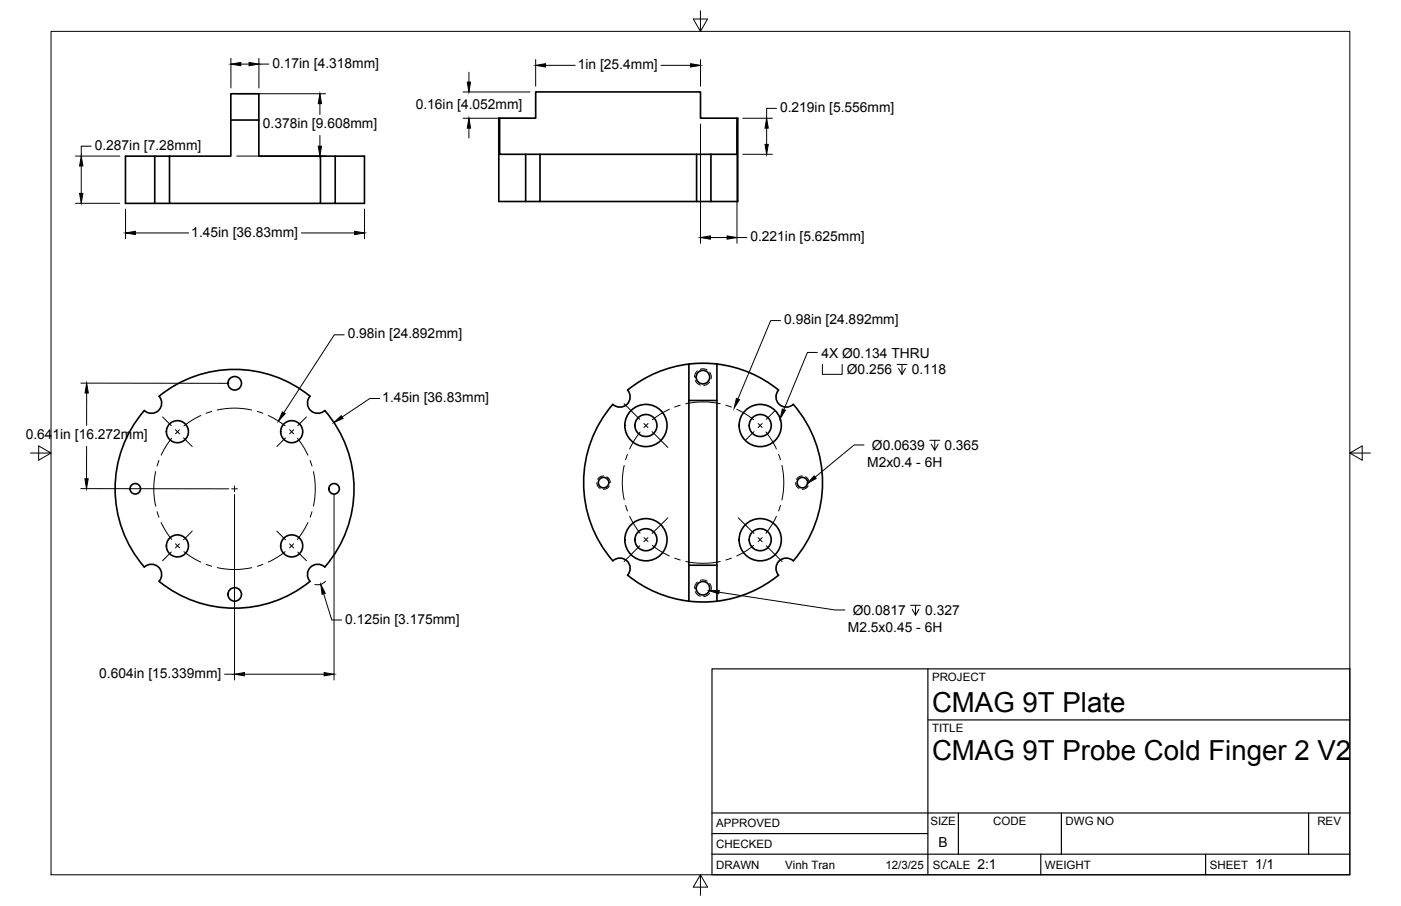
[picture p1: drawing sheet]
<svg xmlns="http://www.w3.org/2000/svg" width="432mm" height="279mm" viewBox="0 0 432 279" stroke-linecap="round" stroke-linejoin="round" font-family="sans-serif">
<!-- layer: Visible -->
<g fill="none" stroke="#000" stroke-width=".51">
<path d="M71.1 37v-8.1h8.7v8.1M153.7 36.4h.3v11.2h8v14.5h-8.3zM154 36.4h11.1v-8.1h50.8v8.1h11.2M227.1 36.4h.3v25.7h-8.3v-14.5h8zM38.7 48.2h9v14.5h-9zM47.7 48.2h4.5M52.2 48.2h18.9v-11.2h8.7v11.2h19v14.5h-46.6zM98.8 48.2h13.5v14.5h-9M103.3 48.2v14.5h-4.5M162 47.6h57.1M166.4 47.6v14.5h-4.4M214.7 47.6v14.5h4.4"/>
<path d="M47.7 62.7h4.5M166.4 62.1h48.3M212.3 112.3v62M212.3 112.3a36.9 36.9 0 0 0-18.9 8 3.2 3.2 0 0 1-.1 4.4 3.2 3.2 0 0 1-4.4 0 36.8 36.8 0 0 0 0 48.3 3.2 3.2 0 0 1 4.4 0 3.2 3.2 0 0 1 .1 4.4 36.9 36.9 0 0 0 18.9 8M221 112.3v73.1M221 112.3l-4.8-.3-3.9 .3M221 112.3a36.8 36.8 0 0 1 19 8 3.2 3.2 0 0 0 .1 4.4 3.2 3.2 0 0 0 4.4 0 36.8 36.8 0 0 1 0 48.3 3.2 3.2 0 0 0-4.4 0 3.2 3.2 0 0 0-.1 4.4 36.9 36.9 0 0 1-19 8M212.3 123.5h8.7M44.5 174.9a36.8 36.8 0 0 1 0-48.3 3.2 3.2 0 0 0 4.4 0 3.2 3.2 0 0 0 .1-4.4 36.8 36.8 0 0 1 46.6 0 3.2 3.2 0 0 0 .1 4.4 3.2 3.2 0 0 0 4.4 0 36.8 36.8 0 0 1 0 48.3M44.5 174.9a3.2 3.2 0 0 1 4.4 0 3.2 3.2 0 0 1 .1 4.4 36.8 36.8 0 0 0 46.6 0 3.2 3.2 0 0 1 .1-4.4 3.2 3.2 0 0 1 4.4 0M221 174.3h-8.7v11.1M212.3 185.4l3.9 .2 4.8-.2"/>
<circle cx="72.3" cy="118.2" r="2.09"/>
<circle cx="216.7" cy="116.3" r="2.09"/>
<circle cx="54.7" cy="133.1" r="3.4"/>
<circle cx="89.9" cy="133.1" r="3.4"/>
<circle cx="199.1" cy="131.2" r="3.4"/>
<circle cx="199.1" cy="131.2" r="6.5"/>
<circle cx="234.3" cy="131.2" r="3.4"/>
<circle cx="234.3" cy="131.2" r="6.5"/>
<circle cx="41.7" cy="150.7" r="1.62"/>
<circle cx="103" cy="150.7" r="1.62"/>
<circle cx="186" cy="148.8" r="1.62"/>
<circle cx="247.3" cy="148.8" r="1.62"/>
<circle cx="54.7" cy="168.3" r="3.4"/>
<circle cx="89.9" cy="168.3" r="3.4"/>
<circle cx="199.1" cy="166.4" r="3.4"/>
<circle cx="199.1" cy="166.4" r="6.5"/>
<circle cx="234.3" cy="166.4" r="3.4"/>
<circle cx="234.3" cy="166.4" r="6.5"/>
<circle cx="72.3" cy="183.3" r="2.09"/>
<circle cx="216.7" cy="181.4" r="2.09"/>
</g>
<!-- layer: Hidden -->
<g fill="none" stroke="#000" stroke-width=".31">
<path d="M214.3 117.3l.7 1 .8 .4M214.9 114.4l-.7 1-.1 .9M215.9 113.9l.9-.2 1.1 .4M218.7 117.8l-1 .9-.8 .2M218.7 114.8l.4 .8 .1 1.2M183.9 148.8l.3 1 .8 .8M186 146.8l-1 .2-.8 .8M187 147l.7 .7 .4 1.1M187.8 149.9l-.6 .6-1.2 .4M245.2 148.8l.2 1 .9 .8M247.3 146.8l-1 .2-.8 .8M248.3 147l.7 .7 .4 1.1"/>
<path d="M249.1 149.9l-.6 .6-1.2 .4M214.9 179.5l-.7 1-.1 .9M215.9 179l.9-.2 1.1 .4M218.7 179.9l.4 .8 .1 1.3M214.3 182.5l.7 1 .8 .4M218.7 182.9l-.6 .7-1.2 .4"/>
</g>
<!-- layer: Border -->
<path d="M15.7 9.7h400.3v260.1h-400.3zM215.9 3.3v6.4l-2.2-3.8h4.4l-2.2 3.8M9.4 139.7h6.3l-3.8-2.2v4.4l3.8-2.2M416 139.7l3.8 2.2v-4.4l-3.8 2.2h6.4M215.9 269.8l2.2 3.8h-4.4l2.2-3.8v6.3" fill="none" stroke="#000" stroke-width=".31"/>
<!-- layer: Titleblock -->
<path d="M219.4 206.3h196.6v63.5h-196.6zM286 206.3v63.5M286 222h130M219.4 257.1h66.6M219.4 250.7h196.6M295.4 250.7v12.7M327.1 250.7v12.7M403.3 250.7v12.7M219.4 263.4h196.6M320.8 263.4v6.4M371.6 263.4v6.4" fill="none" stroke="#000" stroke-width=".36"/>
<!-- layer: FD_Dimensions -->
<g fill="none" stroke="#000" stroke-width=".31">
<path d="M71.2 18v9.1M74.2 19.8h2.6M79.8 18v9.1M79.8 19.8h3M165.1 18.4v8.2M215.9 18.4v8.2M72.9 28.9h27.5M98.6 32v3.3M142.7 36.5h20.6M142.7 28.4h20.6M144.5 22.3v3M144.5 39.5v3.1"/>
<path d="M168.1 20.2h9.2M203.7 20.2h9.2M215.9 38.2v36.8M227.1 38.2v36.8M228.9 36.5h9.2M236.3 39.5v5M239.3 33.4h-3v3.1M23.3 48.1h13.6M25 51.2v8.4M28.1 45.1h-3.1v3M72.9 48.1h27.5M98.6 41.8v3.3"/>
<path d="M228.9 47.6h9.2M23.3 62.7h13.6M38.7 64.5v9.1M41.7 71.8h16.5M92.9 71.8h16.4M112.4 64.5v9.1M218.9 73.3h5.2M227.1 73.3h3.1M240.6 98.9h-3.1l-10.1 24.1M24.9 118.2h45.6M106.1 103.3h-3.1l-15.5 24M26.7 137.6v10"/>
<path d="M26.7 121.2v10M117 122.9h-3l-8.5 5.7M24.9 150.7h45.6M72.3 152.5v57.2M103 152.5v57.2M100.3 179.2l-1.5 1h-1.8M99.8 183.1l2.5 8.1h3M69.2 207.9h3.1M75.3 207.9h24.6"/>
</g>
<g fill="#000" stroke="#000" stroke-width=".31">
<path d="M71.2 19.8l3-.5v1zM76.8 19.3l3 .5-3 .5zM165.1 20.2l3-.6v1.1zM212.9 19.6l3 .6-3 .5zM98.6 28.9l.5 3.1h-1zM144.5 36.5l.5 3h-1zM144 25.3h1l-.5 3.1zM236.3 36.5l.5 3h-1zM24.5 59.6h1l-.5 3.1zM25 48.1l.5 3.1h-1zM98.1 45.1h1l-.5 3zM235.8 44.5h1l-.5 3.1z"/>
<path d="M38.7 71.8l3-.5v1zM109.3 71.3l3.1 .5-3.1 .5zM215.9 73.3l3-.6v1.1zM224.1 72.7l3 .6-3 .5zM26.7 118.2l.5 3h-1zM87 127l.9 .6-2.1 2.3zM102.9 130.3l2.3-2.1 .5 .8zM227 122.9l.9 .4-1.6 2.6zM26.2 147.6h1l-.5 3.1zM98.9 180.2l1.3 2.8-.9 .3zM72.3 207.9l3-.5v1zM99.9 207.4l3.1 .5-3.1 .5z"/>
</g>
<!-- layer: Smart Centers -->
<g fill="none" stroke="#000" stroke-width=".31">
<path d="M50.1 128.6l2.7 2.7M52.9 135.1l-1.6 2.3-1.6 3M54.1 132.5l1.2 1.3M55.3 132.5l-1.2 1.3M56.6 135l2.6 2.7M61.9 128.1l-2.9 1.6-2.3 1.7M65.2 126.9l-1.7 .5M67 126.4a24.5 24.5 0 0 1 10.6 0M79.3 126.9l1.7 .5M82.7 128.1l2.9 1.6 2.3 1.7M88 135l-2.7 2.7M89.2 132.5l1.3 1.3"/>
<path d="M90.5 132.5l-1.2 1.3M91.7 135.1l1.6 2.3 1.6 3M94.4 128.6l-2.6 2.7M192.3 124.5l4.9 4.8M197.3 133.2l-1.6 2.3-1.6 3M198.5 130.6l1.2 1.3M199.7 130.6l-1.2 1.3M201 133.1l4.8 4.9M206.3 126.2l-2.9 1.6-2.3 1.6M209.6 125l-1.7 .5M211.4 124.5a25 25 0 0 1 10.6 0M223.7 125l1.7 .5"/>
<path d="M227.1 126.2l2.9 1.6 2.3 1.6M232.4 133.1l-2.7 2.7M233.6 130.6l1.3 1.3M234.9 130.6l-1.2 1.3M236.1 133.2l1.6 2.3 1.6 3M238.8 126.7l-2.6 2.6M48 145.4a24.1 24.1 0 0 0 0 10.7M48.4 157.8l.6 1.7M49 142l-.6 1.7M71.4 150.7h1.8M72.3 149.9v1.7M95.6 142l.6 1.7"/>
<path d="M96.2 157.8l-.6 1.7M96.6 145.4a25 25 0 0 1 0 10.7M192.4 143.5a24.1 24.1 0 0 0 0 10.6M192.8 155.9l.6 1.7M193.4 140.1l-.6 1.7M194.1 159.2l1.6 3 1.6 2.2M205.8 159.7l-4.8 4.8M227.5 159.7l4.9 4.8M239.3 159.2l-1.6 3-1.6 2.2M240 140.1l.6 1.7M240.6 155.9l-.6 1.7M241 143.5a25.1 25.1 0 0 1 0 10.7"/>
<path d="M49.7 161.1l1.6 3 1.6 2.2M52.8 170.2l-2.7 2.7M54.1 167.7l1.2 1.3M55.3 167.7l-1.2 1.3M56.7 170.1l2.3 1.7 2.9 1.6M59.2 163.8l-2.6 2.7M63.5 174.1l1.7 .5M67 175a24.5 24.5 0 0 0 10.6 .1M81 174.1l-1.7 .5M85.3 163.8l2.7 2.7M87.9 170.1l-2.3 1.7-2.9 1.6M89.3 167.7l1.2 1.3"/>
<path d="M90.5 167.7l-1.3 1.3M91.8 170.2l2.6 2.7M94.9 161.1l-1.6 3-1.6 2.2M197.2 168.3l-4.9 4.9M198.5 165.8l1.2 1.2M199.7 165.8l-1.2 1.3M201.1 168.2l2.3 1.7 2.9 1.6M207.9 172.1l1.7 .6M211.4 173.1a25 25 0 0 0 10.6 0M225.4 172.1l-1.7 .6M232.3 168.2l-2.3 1.7-2.9 1.6M233.7 165.8l1.2 1.3"/>
<path d="M234.9 165.8l-1.3 1.2M236.2 168.3l4.8 4.9"/>
</g>
<!-- layer: Hole Notes -->
<g fill="none" stroke="#000" stroke-width=".31">
<path d="M251.9 108.7h-3l-7.3 17.6M253.5 112.4v3h6.1v-3M276.5 112.4h3M278 112.4v3l-1.1-1.8M279 113.6l-1 1.8M266.3 137.2h-3.1l-12 10M286.6 135.8h3M288.1 135.8v3l-1.1-1.8M289.1 137l-1 1.8M221.6 182.6l35.7 5.5h3.1M280.6 186.7h3.1M282.2 186.7v3l-1.1-1.8"/>
<path d="M283.2 187.9l-1 1.8"/>
</g>
<path d="M241.1 126.1l1 .4-1.7 2.6zM250.9 146.7l.7 .8-2.7 1.6zM218.6 182.2l3.1-.1-.2 1z" fill="#000" stroke="#000" stroke-width=".31"/>
<g font-size="8.5">
<text x="287.3" y="219.5">CMAG 9T Plate</text>
<text x="287.3" y="234.5">CMAG 9T Probe Cold Finger 2 V2</text>
</g>
<g font-size="4.3">
<text x="83.9" y="20.9">0.17in [4.318mm]</text>
<text x="178.1" y="21.3">1in [25.4mm]</text>
<text x="128.1" y="33.5">0.16in [4.052mm]</text>
<text x="240.4" y="34.5">0.219in [5.556mm]</text>
<text x="81" y="39.6">0.378in [9.608mm]</text>
<text x="29.2" y="46.2">0.287in [7.28mm]</text>
<text x="59" y="72.9">1.45in [36.83mm]</text>
<text x="231.3" y="74.4">0.221in [5.625mm]</text>
<text x="241.7" y="100">0.98in [24.892mm]</text>
<text x="107.2" y="104.4">0.98in [24.892mm]</text>
<text x="253.2" y="110.3">4X Ø0.134 THRU</text>
<text x="261" y="115.4">Ø0.256</text>
<text x="281" y="115.4">0.118</text>
<text x="117.8" y="124">1.45in [36.83mm]</text>
<text x="7.9" y="135.5">0.641in [16.272mm]</text>
<text x="267.3" y="143.9">M2x0.4 - 6H</text>
<text x="268.8" y="138.8">Ø0.0639</text>
<text x="291.1" y="138.8">0.365</text>
<text x="262.8" y="189.7">Ø0.0817</text>
<text x="285.2" y="189.7">0.327</text>
<text x="106.4" y="192.3">0.125in [3.175mm]</text>
<text x="261.3" y="194.8">M2.5x0.45 - 6H</text>
<text x="30.6" y="209">0.604in [15.339mm]</text>
<text x="289.3" y="261.2">B</text>
<text x="301.2" y="268.1">2:1</text>
<text x="386.8" y="268.1">1/1</text>
</g>
<g font-size="3.5">
<text x="287.3" y="210.1">PROJECT</text>
<text x="287.3" y="225.8">TITLE</text>
<text x="220.7" y="255.2">APPROVED</text>
<text x="286.7" y="254.5">SIZE</text>
<text x="306.1" y="254.5">CODE</text>
<text x="328.4" y="254.5">DWG NO</text>
<text x="406" y="254.5">REV</text>
<text x="220.7" y="261.5">CHECKED</text>
<text x="220.7" y="267.9">DRAWN</text>
<text x="242" y="267.9">Vinh Tran</text>
<text x="272.9" y="267.9">12/3/25</text>
<text x="287.5" y="267.9">SCALE</text>
<text x="322.1" y="267.9">WEIGHT</text>
<text x="372.9" y="267.9">SHEET</text>
</g>
</svg>
